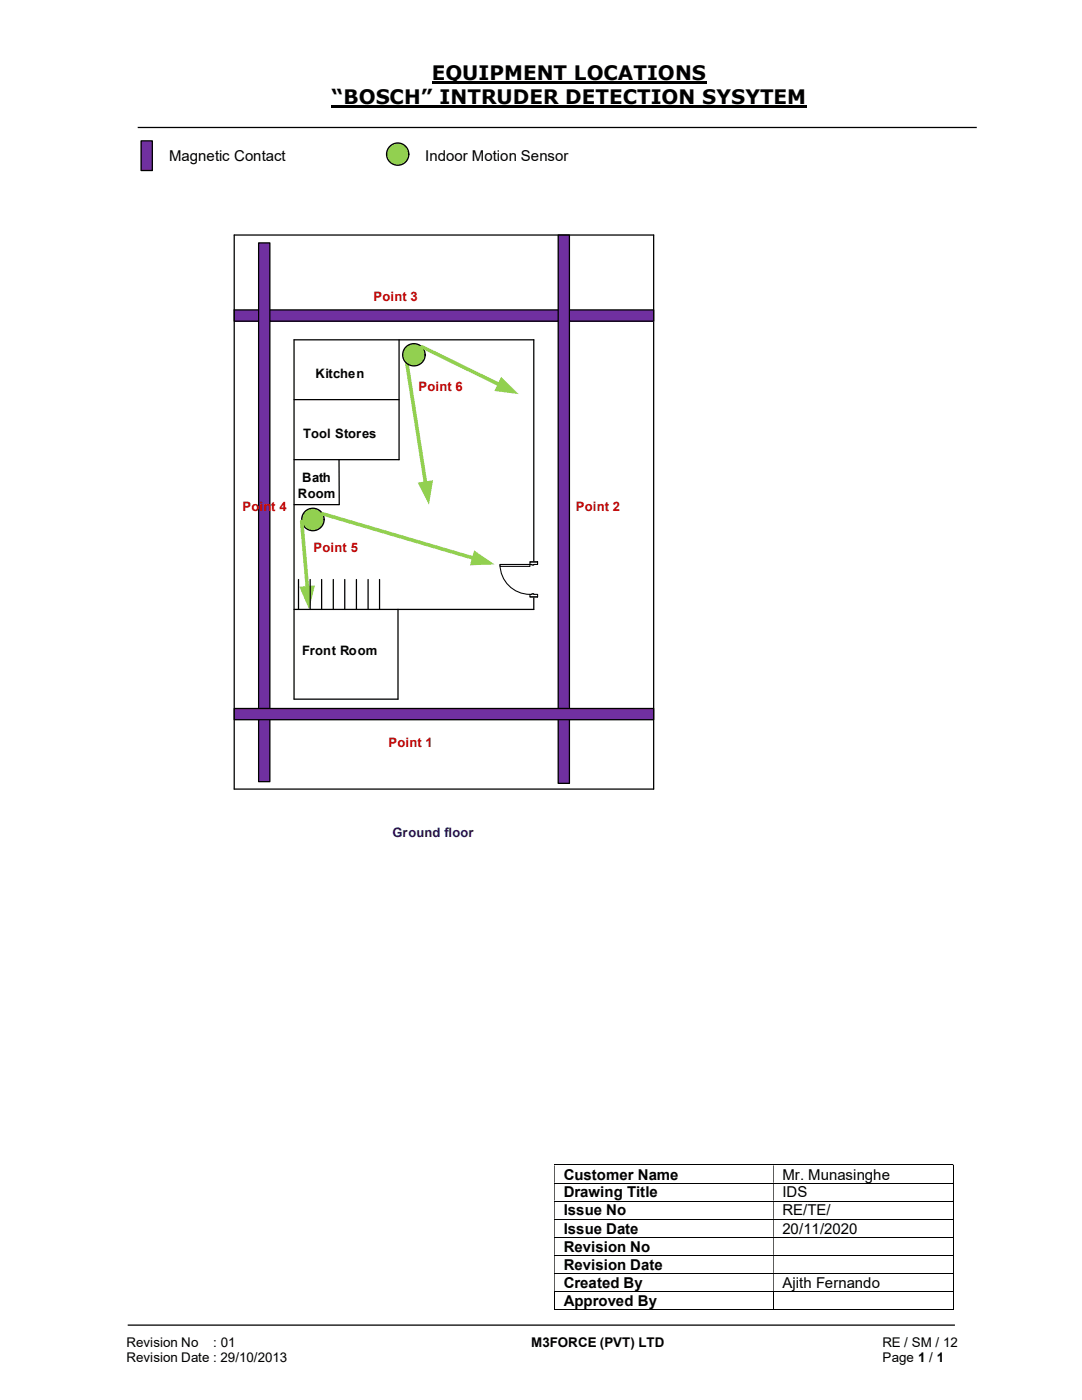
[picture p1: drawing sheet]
<svg xmlns="http://www.w3.org/2000/svg" width="216mm" height="279mm" viewBox="0 0 216 279" stroke-linecap="round" stroke-linejoin="round" font-family="sans-serif">
<path d="M86.1 16.5h54.9M66.2 21.3h94.8" fill="none" stroke="#000" stroke-width=".42"/>
<path d="M27.5 25.4h167.4M25.5 264.5h165" fill="none" stroke="#000" stroke-width=".25"/>
<g fill="none" stroke="#000" stroke-width=".2">
<path d="M110.6 232.5h79.5M110.6 236.1h79.5M110.6 239.7h79.5M190.2 232.6v3.5M190.2 236.2v3.4M190.2 239.8v3.4M110.6 243.3h79.5M110.6 246.9h79.5M110.6 250.5h79.5M110.6 254.1h79.5M110.6 257.7h79.5M110.7 257.8v3.6"/>
<path d="M154.3 257.8v3.6M190.2 243.4v3.4M190.2 247v3.4M190.2 250.6v3.4M190.2 254.2v3.4M190.2 257.8v3.6M110.6 261.3h43.7M154.4 261.3h35.7"/>
</g>
<g fill="#000">
<path d="M190.1 232.4h.2v.2h-.2zM110.6 232.6h.1v3.5h-.1zM154.3 232.6h.1v3.5h-.1z" fill-rule="evenodd"/>
<path d="M190.1 236.1h.2v.1h-.2zM110.6 236.2h.1v3.4h-.1zM154.3 236.2h.1v3.4h-.1z" fill-rule="evenodd"/>
<path d="M190.1 239.6h.2v.2h-.2zM110.6 239.8h.1v3.4h-.1zM154.3 239.8h.1v3.4h-.1z" fill-rule="evenodd"/>
<path d="M190.1 243.2h.2v.2h-.2zM110.6 243.4h.1v3.4h-.1zM154.3 243.4h.1v3.4h-.1z" fill-rule="evenodd"/>
<path d="M190.1 246.8h.2v.2h-.2zM110.6 247h.1v3.4h-.1zM154.3 247h.1v3.4h-.1z" fill-rule="evenodd"/>
<path d="M190.1 250.4h.2v.2h-.2zM110.6 250.6h.1v3.4h-.1zM154.3 250.6h.1v3.4h-.1z" fill-rule="evenodd"/>
<path d="M190.1 254h.2v.2h-.2zM110.6 254.2h.1v3.4h-.1zM154.3 254.2h.1v3.4h-.1z" fill-rule="evenodd"/>
</g>
<path d="M190.1 257.6h.2v.2h-.2zM190.1 261.3h.2v.1h-.2z" fill="#000"/>
<circle cx="79.4" cy="30.8" r="2.22" fill="#92d050"/>
<g fill="none" stroke="#000" stroke-width=".25">
<path d="M46.7 61.8v-14.9h83.7v110.6h-83.7M58.7 139.5h20.7"/>
<circle cx="79.4" cy="30.8" r="2.22"/>
</g>
<circle cx="62.4" cy="103.7" r="2.25" fill="#92d050"/>
<circle cx="62.4" cy="103.7" r="2.25" fill="none" stroke="#000" stroke-width=".25"/>
<path d="M81.2 72.6l3.7 23.9" fill="none" stroke="#92d050" stroke-width=".72"/>
<path d="M83.4 96.3l3-.5-.8 4.9z" fill="#92d050"/>
<path d="M58.7 79.8h20.9M58.7 67.8v71.7M79.6 67.8v23.9h-20.9M106.5 67.8v53.8h-47.8M67.6 91.7l.1 9M58.7 100.7h8.9M79.4 121.6v17.9" fill="none" stroke="#000" stroke-width=".25"/>
<path d="M46.7 61.8h83.7v2.3h-83.7z" fill-rule="evenodd" fill="#7030a0"/>
<path d="M46.7 61.8h83.7v2.3h-83.7zM58.7 67.8h47.8" fill="none" stroke="#000" stroke-width=".25"/>
<circle cx="82.6" cy="70.8" r="2.23" fill="#92d050"/>
<circle cx="82.6" cy="70.8" r="2.23" fill="none" stroke="#000" stroke-width=".25"/>
<path d="M60.2 104.1l1.1 13.2" fill="none" stroke="#92d050" stroke-width=".72"/>
<path d="M59.7 117.1l3.1-.3-1.1 4.8z" fill="#92d050"/>
<path d="M64.3 102.5l30.3 8.9" fill="none" stroke="#92d050" stroke-width=".72"/>
<path d="M94.6 109.9l4.1 2.7-4.9 .2z" fill="#92d050"/>
<path d="M84.2 69.2l15.5 7.6" fill="none" stroke="#92d050" stroke-width=".72"/>
<path d="M100 75.2l3.5 3.5-4.9-.7z" fill="#92d050"/>
<path d="M59.6 115.7v5.9M61.9 115.7v5.9M64.2 115.7v5.9M66.5 115.7v5.9M68.8 115.7v5.9M71.1 115.7v5.9M73.4 115.7v5.9M75.7 115.7v5.9" fill="none" stroke="#000" stroke-width=".25"/>
<path d="M105.7 112.1h1.6v7h-1.6z" fill-rule="evenodd" fill="#fff"/>
<path d="M105.7 112.1h1.6v7h-1.6z" fill="none" stroke="#fff" stroke-width=".21"/>
<path d="M105.7 112.1v.5h1.6v-.5zM105.7 118.6h1.6v.5h-1.6z" fill-rule="evenodd" fill="#fff"/>
<path d="M106.1 112.6h-.4v-.5h1.6v.5h-.8M106.1 118.6h-.4v.5h1.6v-.5h-.8" fill="none" stroke="#000" stroke-width=".21"/>
<path d="M106.1 112.6v.2h.4v-.2zM106.1 118.5h.4v.1h-.4z" fill-rule="evenodd" fill="#fff"/>
<path d="M99.8 112.6a6 6 0 0 0 5.9 6M105.7 112.1h1.6M105.7 119.1h1.6M106.1 112.6v.2h.4v-.2M106.1 118.6v-.1h.4v.1" fill="none" stroke="#000" stroke-width=".21"/>
<path d="M99.8 112.6h5.9v.4h-5.9z" fill="#fff"/>
<path d="M99.8 112.6h5.9v.4h-5.9z" fill="none" stroke="#000" stroke-width=".21"/>
<path d="M51.6 48.5h2.2v107.5h-2.2z" fill="#7030a0"/>
<path d="M51.6 48.5h2.2v107.5h-2.2z" fill="none" stroke="#000" stroke-width=".25"/>
<path d="M111.4 46.9h2.2v109.4h-2.2z" fill="#7030a0"/>
<path d="M111.4 46.9h2.2v109.4h-2.2z" fill="none" stroke="#000" stroke-width=".25"/>
<path d="M46.7 141.4h83.7v2.2h-83.7z" fill-rule="evenodd" fill="#7030a0"/>
<path d="M46.7 61.8v95.7M46.7 141.4h83.7v2.2h-83.7z" fill="none" stroke="#000" stroke-width=".25"/>
<path d="M28.2 28.1h2.2v5.9h-2.2z" fill="#7030a0"/>
<path d="M28.2 28.1h2.2v5.9h-2.2z" fill="none" stroke="#000" stroke-width=".25"/>
<g font-size="4">
<text x="86.1" y="16">EQUIPMENT LOCATIONS</text>
<text x="66.2" y="20.8">“BOSCH” INTRUDER DETECTION SYSYTEM</text>
</g>
<g font-size="3">
<text x="33.7" y="32.1">Magnetic Contact</text>
<text x="84.8" y="32.1">Indoor Motion Sensor</text>
<text x="112.5" y="235.4">Customer Name</text>
<text x="112.5" y="239">Drawing Title</text>
<text x="156.1" y="235.4">Mr. Munasinghe</text>
<text x="156.1" y="239">IDS</text>
<text x="112.5" y="242.6">Issue No</text>
<text x="156.1" y="242.6">RE/TE/</text>
<text x="112.5" y="246.2">Issue Date</text>
<text x="112.5" y="249.8">Revision No</text>
<text x="156.1" y="246.2">20/11/2020</text>
<text x="112.5" y="253.4">Revision Date</text>
<text x="112.5" y="257">Created By</text>
<text x="156.1" y="257">Ajith Fernando</text>
<text x="112.5" y="260.6">Approved By</text>
</g>
<g font-size="2.7">
<text x="25.2" y="268.8">Revision No</text>
<text x="42.6" y="268.8">: 01</text>
<text x="106" y="268.8">M3FORCE (PVT) LTD</text>
<text x="176.1" y="268.8">RE / SM / 12</text>
<text x="25.2" y="271.8">Revision Date : 29/10/2013</text>
<text x="176.1" y="271.8">Page 1 / 1</text>
</g>
<g font-size="2.6" fill="#c00000">
<text x="74.5" y="60.1">Point 3</text>
<text x="83.5" y="78">Point 6</text>
<text x="48.4" y="101.9">Point 4</text>
<text x="114.9" y="101.9">Point 2</text>
<text x="62.6" y="110.2">Point 5</text>
<text x="77.5" y="149.1">Point 1</text>
</g>
<g font-size="2.6">
<text x="63" y="75.4">Kitchen</text>
<text x="60.5" y="87.4">Tool Stores</text>
<text x="59.4" y="99.4">Room</text>
<text x="60.3" y="96.2">Bath</text>
<text x="60.3" y="130.7">Front Room</text>
</g>
<text font-size="2.6" fill="#002060" x="78.3" y="167">Ground floor</text>
</svg>
